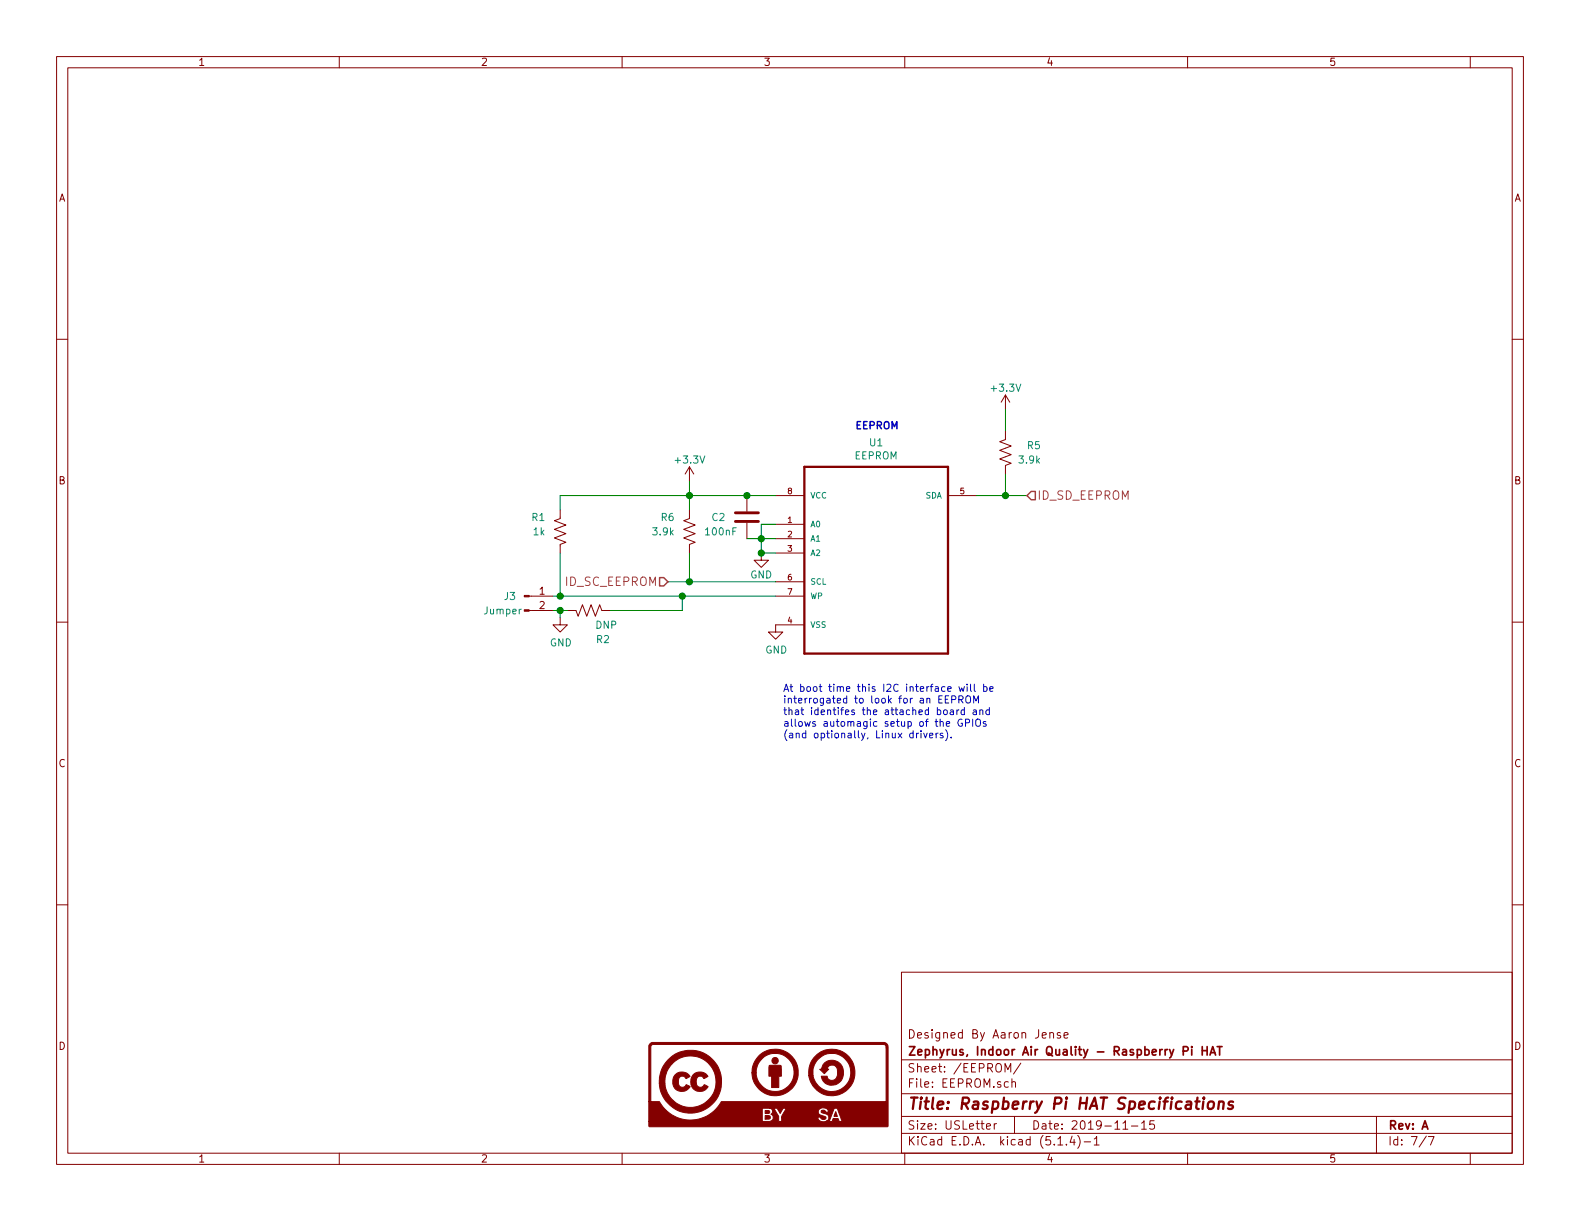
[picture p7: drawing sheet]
EESchema Schematic File Version 4
LIBS:Zephyrus-IAQ-HAT-cache
EELAYER 30 0
EELAYER END
$Descr USLetter 11000 8500
encoding utf-8
Sheet 7 7
Title "Raspberry Pi HAT Specifications"
Date "2019-11-15"
Rev "A"
Comp "Zephyrus, Indoor Air Quality - Raspberry Pi HAT"
Comment1 "Designed By Aaron Jense"
Comment2 ""
Comment3 ""
Comment4 ""
$EndDescr
Text Notes 5450 5150 0    50   ~ 0
At boot time this I2C interface will be\ninterrogated to look for an EEPROM\nthat identifes the attached board and\nallows automagic setup of the GPIOs\n(and optionally, Linux drivers).
$Comp
L zephyrus_iaq:R_US R?
U 1 1
P 7000 3150
AR Path="/5DB0B763" Ref="R?"  Part="1" 
AR Path="/5DAFB35B/5DB0B763" Ref="R5"  Part="1" 
F 0 "R5" H 6750 3200 50  0000 L CNN
F 1 "3.9k" H 6750 3100 50  0000 L CNN
F 2 "Resistor_SMD:R_0805_2012Metric_Pad1.15x1.40mm_HandSolder" H 7000 3150 50  0001 C CNN
F 3 "~" H 7000 3150 50  0001 C CNN
	1    7000 3150
	-1   0    0    -1  
$EndComp
$Comp
L zephyrus_iaq:R_US R?
U 1 1
P 4800 3700
AR Path="/5DB0B769" Ref="R?"  Part="1" 
AR Path="/5DAFB35B/5DB0B769" Ref="R6"  Part="1" 
F 0 "R6" H 4900 3800 50  0000 L CNN
F 1 "3.9k" H 4900 3700 50  0000 L CNN
F 2 "Resistor_SMD:R_0805_2012Metric_Pad1.15x1.40mm_HandSolder" H 4800 3700 50  0001 C CNN
F 3 "~" H 4800 3700 50  0001 C CNN
	1    4800 3700
	-1   0    0    -1  
$EndComp
Wire Wire Line
	4800 3350 4800 3450
$Comp
L zephyrus_iaq:+3.3V #PWR?
U 1 1
P 4800 3350
AR Path="/5DB0B772" Ref="#PWR?"  Part="1" 
AR Path="/5DAFB35B/5DB0B772" Ref="#PWR0101"  Part="1" 
F 0 "#PWR0101" H 4800 3200 50  0001 C CNN
F 1 "+3.3V" H 4800 3500 50  0000 C CNN
F 2 "" H 4800 3350 50  0000 C CNN
F 3 "" H 4800 3350 50  0000 C CNN
	1    4800 3350
	1    0    0    -1  
$EndComp
$Comp
L zephyrus_iaq:CAT24C32WI-GT3 U?
U 1 1
P 6100 3750
AR Path="/5DB0B779" Ref="U?"  Part="1" 
AR Path="/5DAFB35B/5DB0B779" Ref="U1"  Part="1" 
F 0 "U1" H 6100 4420 50  0000 C CNN
F 1 "EEPROM" H 6100 4329 50  0000 C CNN
F 2 "zephyrus-iaq:SOIC127P600X175-8N" H 6100 3750 50  0001 L BNN
F 3 "" H 6100 3750 50  0001 L BNN
	1    6100 3750
	1    0    0    -1  
$EndComp
$Comp
L zephyrus_iaq:R_US R?
U 1 1
P 3900 3700
AR Path="/5DB0B77F" Ref="R?"  Part="1" 
AR Path="/5DAFB35B/5DB0B77F" Ref="R1"  Part="1" 
F 0 "R1" H 4000 3800 50  0000 L CNN
F 1 "1k" H 4000 3700 50  0000 L CNN
F 2 "Resistor_SMD:R_0805_2012Metric_Pad1.15x1.40mm_HandSolder" H 3900 3700 50  0001 C CNN
F 3 "~" H 3900 3700 50  0001 C CNN
	1    3900 3700
	-1   0    0    -1  
$EndComp
$Comp
L zephyrus_iaq:R_US R?
U 1 1
P 4100 4250
AR Path="/5DB0B785" Ref="R?"  Part="1" 
AR Path="/5DAFB35B/5DB0B785" Ref="R2"  Part="1" 
F 0 "R2" V 4300 4100 50  0000 L CNN
F 1 "DNP" V 4200 4050 50  0000 L CNN
F 2 "Resistor_SMD:R_0805_2012Metric_Pad1.15x1.40mm_HandSolder" H 4100 4250 50  0001 C CNN
F 3 "~" H 4100 4250 50  0001 C CNN
	1    4100 4250
	0    -1   1    0   
$EndComp
Wire Wire Line
	4750 4250 4750 4150
$Comp
L zephyrus_iaq:GND #PWR?
U 1 1
P 5300 3850
AR Path="/5DB0B78E" Ref="#PWR?"  Part="1" 
AR Path="/5DAFB35B/5DB0B78E" Ref="#PWR0102"  Part="1" 
F 0 "#PWR0102" H 5300 3600 50  0001 C CNN
F 1 "GND" H 5300 3700 50  0000 C CNN
F 2 "" H 5300 3850 50  0001 C CNN
F 3 "" H 5300 3850 50  0001 C CNN
	1    5300 3850
	1    0    0    -1  
$EndComp
Wire Wire Line
	5400 3850 5300 3850
Wire Wire Line
	5400 3650 5300 3650
Wire Wire Line
	5400 3750 5300 3750
Connection ~ 5300 3750
Wire Wire Line
	5300 3750 5300 3650
Text Notes 5950 3000 0    50   ~ 10
EEPROM
Wire Wire Line
	4750 4150 5400 4150
$Comp
L zephyrus_iaq:C C?
U 1 1
P 5200 3600
AR Path="/5DB0B7A7" Ref="C?"  Part="1" 
AR Path="/5DAFB35B/5DB0B7A7" Ref="C2"  Part="1" 
F 0 "C2" H 4950 3600 50  0000 L CNN
F 1 "100nF" H 4900 3500 50  0000 L CNN
F 2 "Capacitor_SMD:C_0805_2012Metric" H 5238 3450 50  0001 C CNN
F 3 "~" H 5200 3600 50  0001 C CNN
	1    5200 3600
	1    0    0    -1  
$EndComp
Wire Wire Line
	7000 3450 7000 3300
Wire Wire Line
	5300 3750 5300 3850
$Comp
L zephyrus_iaq:Conn_01x02_Male J?
U 1 1
P 3650 4150
AR Path="/5DB0B7D0" Ref="J?"  Part="1" 
AR Path="/5DAFB35B/5DB0B7D0" Ref="J3"  Part="1" 
F 0 "J3" H 3550 4150 50  0000 C CNN
F 1 "Jumper" H 3500 4050 50  0000 C CNN
F 2 "Connector_PinSocket_2.54mm:PinSocket_1x02_P2.54mm_Vertical" H 3650 4150 50  0001 C CNN
F 3 "~" H 3650 4150 50  0001 C CNN
	1    3650 4150
	1    0    0    -1  
$EndComp
$Comp
L zephyrus_iaq:GND #PWR?
U 1 1
P 3900 4300
AR Path="/5DB0B7D6" Ref="#PWR?"  Part="1" 
AR Path="/5DAFB35B/5DB0B7D6" Ref="#PWR0118"  Part="1" 
F 0 "#PWR0118" H 3900 4050 50  0001 C CNN
F 1 "GND" H 3905 4127 50  0000 C CNN
F 2 "" H 3900 4300 50  0001 C CNN
F 3 "" H 3900 4300 50  0001 C CNN
	1    3900 4300
	1    0    0    -1  
$EndComp
Wire Wire Line
	3850 4250 3900 4250
Wire Wire Line
	3900 4300 3900 4250
Connection ~ 3900 4250
Wire Wire Line
	3900 4250 3950 4250
Wire Wire Line
	3850 4150 3900 4150
$Comp
L zephyrus_iaq:GND #PWR?
U 1 1
P 5400 4350
AR Path="/5DB0B7E2" Ref="#PWR?"  Part="1" 
AR Path="/5DAFB35B/5DB0B7E2" Ref="#PWR0119"  Part="1" 
F 0 "#PWR0119" H 5400 4100 50  0001 C CNN
F 1 "GND" H 5405 4177 50  0000 C CNN
F 2 "" H 5400 4350 50  0001 C CNN
F 3 "" H 5400 4350 50  0001 C CNN
	1    5400 4350
	1    0    0    -1  
$EndComp
Connection ~ 5300 3850
Text HLabel 7150 3450 2    59   Input ~ 0
ID_SD_EEPROM
Text HLabel 4650 4050 0    59   Input ~ 0
ID_SC_EEPROM
Connection ~ 3900 4150
Wire Wire Line
	6800 3450 7000 3450
$Comp
L zephyrus_iaq:+3.3V #PWR?
U 1 1
P 7000 2850
AR Path="/5DFEA0CF" Ref="#PWR?"  Part="1" 
AR Path="/5DAFB35B/5DFEA0CF" Ref="#PWR02"  Part="1" 
F 0 "#PWR02" H 7000 2700 50  0001 C CNN
F 1 "+3.3V" H 7000 3000 50  0000 C CNN
F 2 "" H 7000 2850 50  0000 C CNN
F 3 "" H 7000 2850 50  0000 C CNN
	1    7000 2850
	1    0    0    -1  
$EndComp
Wire Wire Line
	7000 2850 7000 3000
Wire Wire Line
	4800 4050 5400 4050
Wire Wire Line
	4800 3850 4800 4050
Wire Wire Line
	4250 4250 4750 4250
Wire Wire Line
	3900 4150 4750 4150
Connection ~ 4750 4150
Connection ~ 4800 3450
Wire Wire Line
	4800 3450 4800 3550
Connection ~ 5200 3450
Wire Wire Line
	5200 3450 4800 3450
Wire Wire Line
	5200 3450 5400 3450
Wire Wire Line
	5200 3750 5300 3750
Wire Wire Line
	3900 3550 3900 3450
Wire Wire Line
	3900 3450 4800 3450
Wire Wire Line
	3900 3850 3900 4150
Wire Wire Line
	4800 4050 4650 4050
Connection ~ 4800 4050
Wire Wire Line
	7000 3450 7150 3450
Connection ~ 7000 3450
$Comp
L cc-by-sa:LOGO #G?
U 1 1
P 5350 7550
AR Path="/5DB861AF/5DD4FDD6" Ref="#G?"  Part="1" 
AR Path="/5DAFB35B/5DD4FDD6" Ref="#G7"  Part="1" 
F 0 "#G7" H 5350 7287 60  0001 C CNN
F 1 "LOGO" H 5350 7813 60  0001 C CNN
F 2 "" H 5350 7550 50  0001 C CNN
F 3 "" H 5350 7550 50  0001 C CNN
	1    5350 7550
	1    0    0    -1  
$EndComp
$EndSCHEMATC
